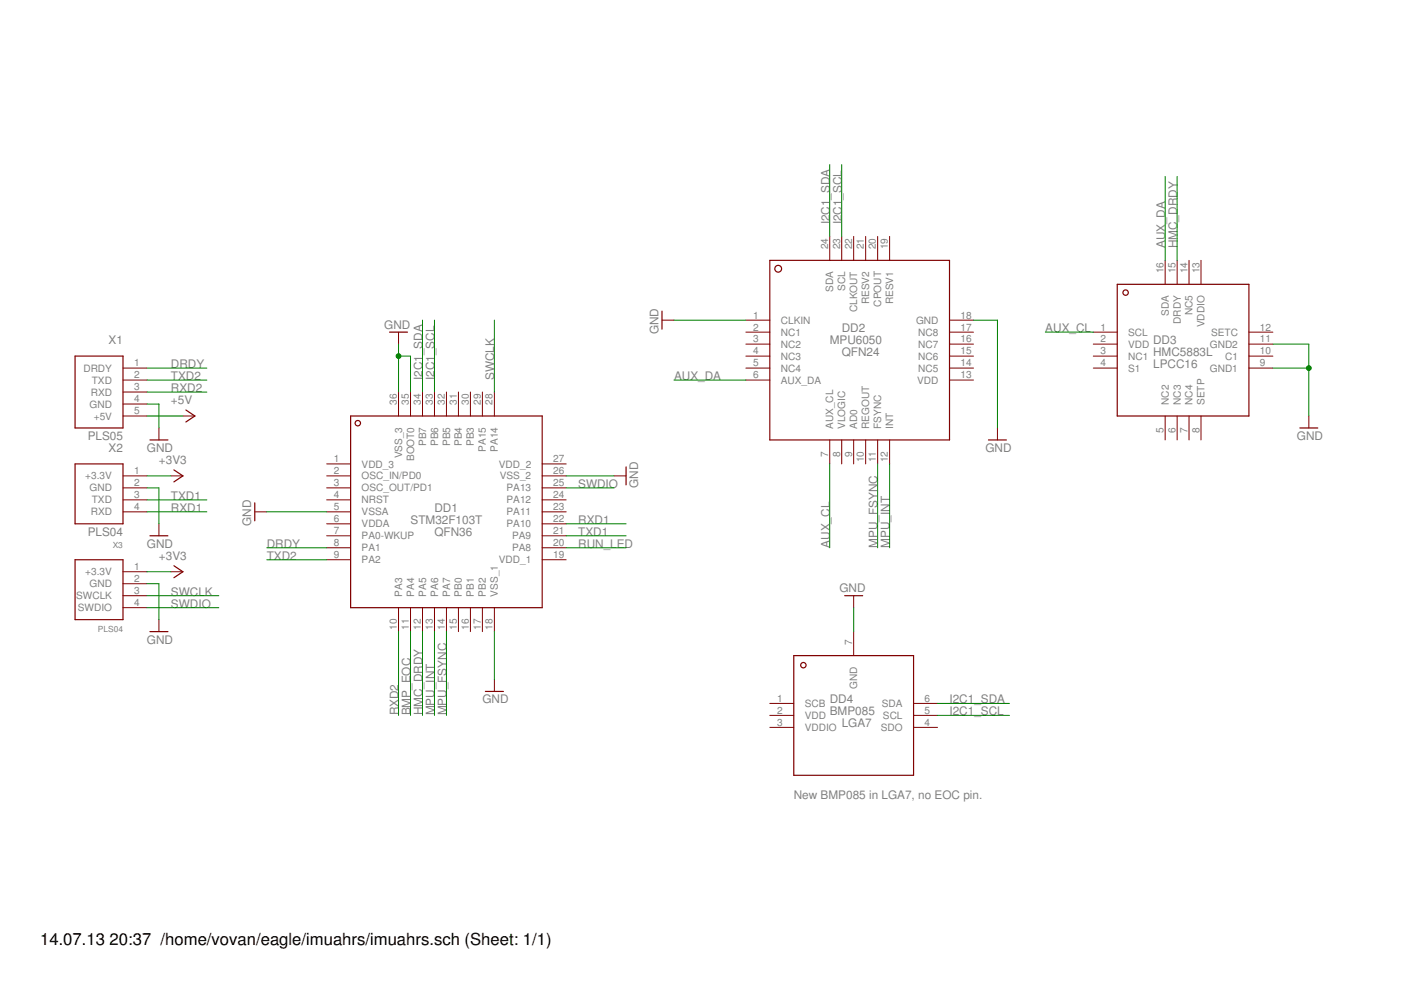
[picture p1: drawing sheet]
<?xml version="1.0" encoding="utf-8"?>
<!DOCTYPE eagle SYSTEM "eagle.dtd">
<eagle version="6.4">
<drawing>
<settings>
<setting alwaysvectorfont="no"/>
<setting verticaltext="up"/>
</settings>
<grid distance="0.1" unitdist="inch" unit="inch" style="lines" multiple="1" display="no" altdistance="0.01" altunitdist="inch" altunit="inch"/>
<schematic xreflabel="%F%N/%S.%C%R" xrefpart="/%S.%C%R">
<libraries>
<library name="elem">
<symbols>
<symbol name="BMP085">
<pin name="SCB" x="-17.78" y="2.54" length="middle" direction="nc"/>
<pin name="VDD" x="-17.78" y="0" length="middle" direction="pwr"/>
<pin name="VDDIO" x="-17.78" y="-2.54" length="middle" direction="pwr"/>
<pin name="SDO" x="17.78" y="-2.54" length="middle" direction="nc" rot="R180"/>
<pin name="SCL" x="17.78" y="0" length="middle" direction="in" rot="R180"/>
<pin name="SDA" x="17.78" y="2.54" length="middle" rot="R180"/>
<pin name="GND" x="0" y="17.78" length="middle" direction="pwr" rot="R270"/>
<wire x1="-12.7" y1="-12.7" x2="12.7" y2="-12.7" width="0.254" layer="94"/>
<wire x1="12.7" y1="-12.7" x2="12.7" y2="12.7" width="0.254" layer="94"/>
<wire x1="12.7" y1="12.7" x2="-12.7" y2="12.7" width="0.254" layer="94"/>
<wire x1="-12.7" y1="12.7" x2="-12.7" y2="-12.7" width="0.254" layer="94"/>
<text x="-5.08" y="2.54" size="1.778" layer="95">&gt;NAME</text>
<text x="-5.08" y="0" size="1.778" layer="95">BMP085</text>
<text x="-2.54" y="-2.54" size="1.778" layer="95">LGA7</text>
<circle x="-10.668" y="10.668" radius="0.567959375" width="0.254" layer="94"/>
</symbol>
<symbol name="DBG_SWD_CON">
<pin name="+3.3V" x="-12.7" y="10.16" length="middle" direction="pwr"/>
<pin name="GND" x="-12.7" y="7.62" length="middle" direction="pwr"/>
<pin name="SWCLK" x="-12.7" y="5.08" length="middle" direction="out"/>
<pin name="SWDIO" x="-12.7" y="2.54" length="middle"/>
<wire x1="-7.62" y1="12.7" x2="2.54" y2="12.7" width="0.254" layer="94"/>
<wire x1="2.54" y1="12.7" x2="2.54" y2="0" width="0.254" layer="94"/>
<wire x1="2.54" y1="0" x2="-7.62" y2="0" width="0.254" layer="94"/>
<wire x1="-7.62" y1="0" x2="-7.62" y2="12.7" width="0.254" layer="94"/>
<text x="-7.62" y="15.24" size="1.27" layer="95">&gt;NAME</text>
<text x="-7.62" y="-2.54" size="1.27" layer="95">PLS04</text>
</symbol>
<symbol name="DBG_UART_CON">
<pin name="+3.3V" x="-5.08" y="7.62" length="middle" direction="pwr"/>
<pin name="GND" x="-5.08" y="5.08" length="middle" direction="pwr"/>
<pin name="RXD" x="-5.08" y="0" length="middle" direction="in"/>
<pin name="TXD" x="-5.08" y="2.54" length="middle" direction="out"/>
<wire x1="0" y1="10.16" x2="10.16" y2="10.16" width="0.254" layer="94"/>
<wire x1="10.16" y1="10.16" x2="10.16" y2="-2.54" width="0.254" layer="94"/>
<wire x1="10.16" y1="-2.54" x2="0" y2="-2.54" width="0.254" layer="94"/>
<wire x1="0" y1="-2.54" x2="0" y2="10.16" width="0.254" layer="94"/>
<text x="0" y="12.7" size="1.778" layer="95">&gt;NAME</text>
<text x="0" y="-5.08" size="1.778" layer="95">PLS04</text>
</symbol>
<symbol name="HMC5883">
<pin name="SCL" x="-17.78" y="5.08" length="middle" direction="in"/>
<pin name="VDD" x="-17.78" y="2.54" length="middle" direction="pwr"/>
<pin name="NC1" x="-17.78" y="0" length="middle" direction="nc"/>
<pin name="S1" x="-17.78" y="-2.54" length="middle"/>
<pin name="NC2" x="-2.54" y="-17.78" length="middle" direction="nc" rot="R90"/>
<pin name="NC3" x="0" y="-17.78" length="middle" direction="nc" rot="R90"/>
<pin name="NC4" x="2.54" y="-17.78" length="middle" direction="nc" rot="R90"/>
<pin name="SETP" x="5.08" y="-17.78" length="middle" rot="R90"/>
<pin name="GND1" x="20.32" y="-2.54" length="middle" direction="pwr" rot="R180"/>
<pin name="C1" x="20.32" y="0" length="middle" rot="R180"/>
<pin name="GND2" x="20.32" y="2.54" length="middle" direction="pwr" rot="R180"/>
<pin name="SETC" x="20.32" y="5.08" length="middle" rot="R180"/>
<pin name="VDDIO" x="5.08" y="20.32" length="middle" direction="pwr" rot="R270"/>
<pin name="NC5" x="2.54" y="20.32" length="middle" direction="nc" rot="R270"/>
<pin name="DRDY" x="0" y="20.32" length="middle" direction="out" rot="R270"/>
<pin name="SDA" x="-2.54" y="20.32" length="middle" rot="R270"/>
<wire x1="-12.7" y1="15.24" x2="15.24" y2="15.24" width="0.254" layer="94"/>
<wire x1="15.24" y1="15.24" x2="15.24" y2="-12.7" width="0.254" layer="94"/>
<wire x1="15.24" y1="-12.7" x2="-12.7" y2="-12.7" width="0.254" layer="94"/>
<wire x1="-12.7" y1="-12.7" x2="-12.7" y2="15.24" width="0.254" layer="94"/>
<text x="-5.08" y="2.54" size="1.778" layer="95">&gt;NAME</text>
<text x="-5.08" y="0" size="1.778" layer="95">HMC5883L</text>
<text x="-5.08" y="-2.54" size="1.778" layer="95">LPCC16</text>
<circle x="-10.922" y="13.462" radius="0.567959375" width="0.254" layer="94"/>
</symbol>
<symbol name="MAIN_CON">
<pin name="DRDY" x="-7.62" y="7.62" length="middle" direction="in"/>
<pin name="TXD" x="-7.62" y="5.08" length="middle" direction="out"/>
<pin name="RXD" x="-7.62" y="2.54" length="middle" direction="in"/>
<pin name="GND" x="-7.62" y="0" length="middle" direction="pwr"/>
<pin name="+5V" x="-7.62" y="-2.54" length="middle" direction="pwr"/>
<wire x1="-2.54" y1="10.16" x2="7.62" y2="10.16" width="0.254" layer="94"/>
<wire x1="7.62" y1="10.16" x2="7.62" y2="-5.08" width="0.254" layer="94"/>
<wire x1="7.62" y1="-5.08" x2="-2.54" y2="-5.08" width="0.254" layer="94"/>
<wire x1="-2.54" y1="-5.08" x2="-2.54" y2="10.16" width="0.254" layer="94"/>
<text x="-2.54" y="12.7" size="1.778" layer="95">&gt;NAME</text>
<text x="-2.54" y="-7.62" size="1.778" layer="95">PLS05</text>
</symbol>
<symbol name="MPU6050">
<pin name="CLKIN" x="-22.86" y="7.62" length="middle" direction="in"/>
<pin name="NC1" x="-22.86" y="5.08" length="middle" direction="nc"/>
<pin name="NC2" x="-22.86" y="2.54" length="middle" direction="nc"/>
<pin name="NC3" x="-22.86" y="0" length="middle" direction="nc"/>
<pin name="NC4" x="-22.86" y="-2.54" length="middle" direction="nc"/>
<pin name="AUX_DA" x="-22.86" y="-5.08" length="middle"/>
<pin name="AUX_CL" x="-5.08" y="-22.86" length="middle" rot="R90"/>
<pin name="VLOGIC" x="-2.54" y="-22.86" length="middle" direction="pwr" rot="R90"/>
<pin name="AD0" x="0" y="-22.86" length="middle" direction="in" rot="R90"/>
<pin name="REGOUT" x="2.54" y="-22.86" length="middle" rot="R90"/>
<pin name="FSYNC" x="5.08" y="-22.86" length="middle" rot="R90"/>
<pin name="INT" x="7.62" y="-22.86" length="middle" direction="out" rot="R90"/>
<pin name="VDD" x="25.4" y="-5.08" length="middle" direction="pwr" rot="R180"/>
<pin name="NC5" x="25.4" y="-2.54" length="middle" direction="nc" rot="R180"/>
<pin name="NC6" x="25.4" y="0" length="middle" direction="nc" rot="R180"/>
<pin name="NC7" x="25.4" y="2.54" length="middle" direction="nc" rot="R180"/>
<pin name="NC8" x="25.4" y="5.08" length="middle" direction="nc" rot="R180"/>
<pin name="GND" x="25.4" y="7.62" length="middle" direction="pwr" rot="R180"/>
<pin name="RESV1" x="7.62" y="25.4" length="middle" direction="nc" rot="R270"/>
<pin name="CPOUT" x="5.08" y="25.4" length="middle" rot="R270"/>
<pin name="RESV2" x="2.54" y="25.4" length="middle" direction="nc" rot="R270"/>
<pin name="CLKOUT" x="0" y="25.4" length="middle" rot="R270"/>
<pin name="SCL" x="-2.54" y="25.4" length="middle" direction="in" rot="R270"/>
<pin name="SDA" x="-5.08" y="25.4" length="middle" rot="R270"/>
<wire x1="-17.78" y1="20.32" x2="20.32" y2="20.32" width="0.254" layer="94"/>
<wire x1="20.32" y1="20.32" x2="20.32" y2="-17.78" width="0.254" layer="94"/>
<wire x1="20.32" y1="-17.78" x2="-17.78" y2="-17.78" width="0.254" layer="94"/>
<wire x1="-17.78" y1="-17.78" x2="-17.78" y2="20.32" width="0.254" layer="94"/>
<text x="-2.54" y="5.08" size="1.778" layer="95">&gt;NAME</text>
<text x="-5.08" y="2.54" size="1.778" layer="95">MPU6050</text>
<text x="-2.54" y="0" size="1.778" layer="95">QFN24</text>
<circle x="-16.002" y="18.542" radius="0.71841875" width="0.254" layer="94"/>
</symbol>
<symbol name="STM32F103T">
<pin name="VDD_3" x="-25.4" y="10.16" length="middle"/>
<pin name="OSC_IN/PD0" x="-25.4" y="7.62" length="middle"/>
<pin name="OSC_OUT/PD1" x="-25.4" y="5.08" length="middle"/>
<pin name="NRST" x="-25.4" y="2.54" length="middle"/>
<pin name="VSSA" x="-25.4" y="0" length="middle"/>
<pin name="VDDA" x="-25.4" y="-2.54" length="middle"/>
<pin name="PA0-WKUP" x="-25.4" y="-5.08" length="middle"/>
<pin name="PA1" x="-25.4" y="-7.62" length="middle"/>
<pin name="PA2" x="-25.4" y="-10.16" length="middle"/>
<pin name="PA3" x="-10.16" y="-25.4" length="middle" rot="R90"/>
<pin name="PA4" x="-7.62" y="-25.4" length="middle" rot="R90"/>
<pin name="PA5" x="-5.08" y="-25.4" length="middle" rot="R90"/>
<pin name="PA6" x="-2.54" y="-25.4" length="middle" rot="R90"/>
<pin name="PA7" x="0" y="-25.4" length="middle" rot="R90"/>
<pin name="PB0" x="2.54" y="-25.4" length="middle" rot="R90"/>
<pin name="PB1" x="5.08" y="-25.4" length="middle" rot="R90"/>
<pin name="PB2" x="7.62" y="-25.4" length="middle" rot="R90"/>
<pin name="VSS_1" x="10.16" y="-25.4" length="middle" rot="R90"/>
<pin name="VDD_1" x="25.4" y="-10.16" length="middle" rot="R180"/>
<pin name="PA8" x="25.4" y="-7.62" length="middle" rot="R180"/>
<pin name="PA9" x="25.4" y="-5.08" length="middle" rot="R180"/>
<pin name="PA10" x="25.4" y="-2.54" length="middle" rot="R180"/>
<pin name="PA11" x="25.4" y="0" length="middle" rot="R180"/>
<pin name="PA12" x="25.4" y="2.54" length="middle" rot="R180"/>
<pin name="PA13" x="25.4" y="5.08" length="middle" rot="R180"/>
<pin name="VSS_2" x="25.4" y="7.62" length="middle" rot="R180"/>
<pin name="VDD_2" x="25.4" y="10.16" length="middle" rot="R180"/>
<pin name="PA14" x="10.16" y="25.4" length="middle" rot="R270"/>
<pin name="PA15" x="7.62" y="25.4" length="middle" rot="R270"/>
<pin name="PB3" x="5.08" y="25.4" length="middle" rot="R270"/>
<pin name="PB4" x="2.54" y="25.4" length="middle" rot="R270"/>
<pin name="PB5" x="0" y="25.4" length="middle" rot="R270"/>
<pin name="PB6" x="-2.54" y="25.4" length="middle" rot="R270"/>
<pin name="PB7" x="-5.08" y="25.4" length="middle" rot="R270"/>
<pin name="BOOT0" x="-7.62" y="25.4" length="middle" rot="R270"/>
<pin name="VSS_3" x="-10.16" y="25.4" length="middle" rot="R270"/>
<wire x1="-20.32" y1="-20.32" x2="-20.32" y2="20.32" width="0.254" layer="94"/>
<wire x1="-20.32" y1="20.32" x2="20.32" y2="20.32" width="0.254" layer="94"/>
<wire x1="20.32" y1="20.32" x2="20.32" y2="-20.32" width="0.254" layer="94"/>
<wire x1="20.32" y1="-20.32" x2="-20.32" y2="-20.32" width="0.254" layer="94"/>
<text x="-2.54" y="0" size="1.778" layer="95">&gt;NAME</text>
<text x="-2.54" y="-5.08" size="1.778" layer="95">QFN36</text>
<circle x="-18.796" y="18.796" radius="0.567959375" width="0.254" layer="94"/>
<text x="-7.62" y="-2.54" size="1.778" layer="95">STM32F103T</text>
</symbol>
</symbols>
<devicesets>
<deviceset name="BMP085">
<gates>
<gate name="G$1" symbol="BMP085" x="0" y="0"/>
</gates>
<devices>
<device name="" package="LGA7">
<connects>
<connect gate="G$1" pin="GND" pad="7"/>
<connect gate="G$1" pin="SCB" pad="1"/>
<connect gate="G$1" pin="SCL" pad="5"/>
<connect gate="G$1" pin="SDA" pad="6"/>
<connect gate="G$1" pin="SDO" pad="4"/>
<connect gate="G$1" pin="VDD" pad="2"/>
<connect gate="G$1" pin="VDDIO" pad="3"/>
</connects>
<technologies>
<technology name=""/>
</technologies>
</device>
</devices>
</deviceset>
<deviceset name="DBG_SWD_CON">
<gates>
<gate name="G$1" symbol="DBG_SWD_CON" x="5.08" y="-5.08"/>
</gates>
<devices>
<device name="" package="PLS04">
<connects>
<connect gate="G$1" pin="+3.3V" pad="1"/>
<connect gate="G$1" pin="GND" pad="2"/>
<connect gate="G$1" pin="SWCLK" pad="3"/>
<connect gate="G$1" pin="SWDIO" pad="4"/>
</connects>
<technologies>
<technology name=""/>
</technologies>
</device>
</devices>
</deviceset>
<deviceset name="DBG_UART_CON">
<gates>
<gate name="G$1" symbol="DBG_UART_CON" x="-2.54" y="-2.54"/>
</gates>
<devices>
<device name="" package="PLS04">
<connects>
<connect gate="G$1" pin="+3.3V" pad="1"/>
<connect gate="G$1" pin="GND" pad="2"/>
<connect gate="G$1" pin="RXD" pad="4"/>
<connect gate="G$1" pin="TXD" pad="3"/>
</connects>
<technologies>
<technology name=""/>
</technologies>
</device>
</devices>
</deviceset>
<deviceset name="HMC5883">
<gates>
<gate name="G$1" symbol="HMC5883" x="0" y="0"/>
</gates>
<devices>
<device name="" package="QFN16-4X4">
<connects>
<connect gate="G$1" pin="C1" pad="10"/>
<connect gate="G$1" pin="DRDY" pad="15"/>
<connect gate="G$1" pin="GND1" pad="9"/>
<connect gate="G$1" pin="GND2" pad="11"/>
<connect gate="G$1" pin="NC1" pad="3"/>
<connect gate="G$1" pin="NC2" pad="5"/>
<connect gate="G$1" pin="NC3" pad="6"/>
<connect gate="G$1" pin="NC4" pad="7"/>
<connect gate="G$1" pin="NC5" pad="14"/>
<connect gate="G$1" pin="S1" pad="4"/>
<connect gate="G$1" pin="SCL" pad="1"/>
<connect gate="G$1" pin="SDA" pad="16"/>
<connect gate="G$1" pin="SETC" pad="12"/>
<connect gate="G$1" pin="SETP" pad="8"/>
<connect gate="G$1" pin="VDD" pad="2"/>
<connect gate="G$1" pin="VDDIO" pad="13"/>
</connects>
<technologies>
<technology name=""/>
</technologies>
</device>
</devices>
</deviceset>
<deviceset name="MAIN_CON">
<gates>
<gate name="G$1" symbol="MAIN_CON" x="0" y="-2.54"/>
</gates>
<devices>
<device name="" package="PLS05">
<connects>
<connect gate="G$1" pin="+5V" pad="5"/>
<connect gate="G$1" pin="DRDY" pad="1"/>
<connect gate="G$1" pin="GND" pad="4"/>
<connect gate="G$1" pin="RXD" pad="3"/>
<connect gate="G$1" pin="TXD" pad="2"/>
</connects>
<technologies>
<technology name=""/>
</technologies>
</device>
</devices>
</deviceset>
<deviceset name="MPU6050">
<gates>
<gate name="G$1" symbol="MPU6050" x="0" y="0"/>
</gates>
<devices>
<device name="" package="QFN24-4X4">
<connects>
<connect gate="G$1" pin="AD0" pad="9"/>
<connect gate="G$1" pin="AUX_CL" pad="7"/>
<connect gate="G$1" pin="AUX_DA" pad="6"/>
<connect gate="G$1" pin="CLKIN" pad="1"/>
<connect gate="G$1" pin="CLKOUT" pad="22"/>
<connect gate="G$1" pin="CPOUT" pad="20"/>
<connect gate="G$1" pin="FSYNC" pad="11"/>
<connect gate="G$1" pin="GND" pad="18"/>
<connect gate="G$1" pin="INT" pad="12"/>
<connect gate="G$1" pin="NC1" pad="2"/>
<connect gate="G$1" pin="NC2" pad="3"/>
<connect gate="G$1" pin="NC3" pad="4"/>
<connect gate="G$1" pin="NC4" pad="5"/>
<connect gate="G$1" pin="NC5" pad="14"/>
<connect gate="G$1" pin="NC6" pad="15"/>
<connect gate="G$1" pin="NC7" pad="16"/>
<connect gate="G$1" pin="NC8" pad="17"/>
<connect gate="G$1" pin="REGOUT" pad="10"/>
<connect gate="G$1" pin="RESV1" pad="19"/>
<connect gate="G$1" pin="RESV2" pad="21"/>
<connect gate="G$1" pin="SCL" pad="23"/>
<connect gate="G$1" pin="SDA" pad="24"/>
<connect gate="G$1" pin="VDD" pad="13"/>
<connect gate="G$1" pin="VLOGIC" pad="8"/>
</connects>
<technologies>
<technology name=""/>
</technologies>
</device>
</devices>
</deviceset>
<deviceset name="STM32F103T">
<gates>
<gate name="G$1" symbol="STM32F103T" x="0" y="0"/>
</gates>
<devices>
<device name="" package="QFN36">
<connects>
<connect gate="G$1" pin="BOOT0" pad="35"/>
<connect gate="G$1" pin="NRST" pad="4"/>
<connect gate="G$1" pin="OSC_IN/PD0" pad="2"/>
<connect gate="G$1" pin="OSC_OUT/PD1" pad="3"/>
<connect gate="G$1" pin="PA0-WKUP" pad="7"/>
<connect gate="G$1" pin="PA1" pad="8"/>
<connect gate="G$1" pin="PA10" pad="22"/>
<connect gate="G$1" pin="PA11" pad="23"/>
<connect gate="G$1" pin="PA12" pad="24"/>
<connect gate="G$1" pin="PA13" pad="25"/>
<connect gate="G$1" pin="PA14" pad="28"/>
<connect gate="G$1" pin="PA15" pad="29"/>
<connect gate="G$1" pin="PA2" pad="9"/>
<connect gate="G$1" pin="PA3" pad="10"/>
<connect gate="G$1" pin="PA4" pad="11"/>
<connect gate="G$1" pin="PA5" pad="12"/>
<connect gate="G$1" pin="PA6" pad="13"/>
<connect gate="G$1" pin="PA7" pad="14"/>
<connect gate="G$1" pin="PA8" pad="20"/>
<connect gate="G$1" pin="PA9" pad="21"/>
<connect gate="G$1" pin="PB0" pad="15"/>
<connect gate="G$1" pin="PB1" pad="16"/>
<connect gate="G$1" pin="PB2" pad="17"/>
<connect gate="G$1" pin="PB3" pad="30"/>
<connect gate="G$1" pin="PB4" pad="31"/>
<connect gate="G$1" pin="PB5" pad="32"/>
<connect gate="G$1" pin="PB6" pad="33"/>
<connect gate="G$1" pin="PB7" pad="34"/>
<connect gate="G$1" pin="VDDA" pad="6"/>
<connect gate="G$1" pin="VDD_1" pad="19"/>
<connect gate="G$1" pin="VDD_2" pad="27"/>
<connect gate="G$1" pin="VDD_3" pad="1"/>
<connect gate="G$1" pin="VSSA" pad="5"/>
<connect gate="G$1" pin="VSS_1" pad="18"/>
<connect gate="G$1" pin="VSS_2" pad="26"/>
<connect gate="G$1" pin="VSS_3" pad="36"/>
</connects>
<technologies>
<technology name=""/>
</technologies>
</device>
</devices>
</deviceset>
</devicesets>
</library>
<library name="supply1">
<symbols>
<symbol name="GND">
<wire x1="-1.905" y1="0" x2="1.905" y2="0" width="0.254" layer="94"/>
<text x="-2.54" y="-2.54" size="1.778" layer="96">&gt;VALUE</text>
<pin name="GND" x="0" y="2.54" visible="off" length="short" direction="sup" rot="R270"/>
</symbol>
<symbol name="+5V">
<wire x1="1.27" y1="-1.905" x2="0" y2="0" width="0.254" layer="94"/>
<wire x1="0" y1="0" x2="-1.27" y2="-1.905" width="0.254" layer="94"/>
<text x="-2.54" y="-5.08" size="1.778" layer="96" rot="R90">&gt;VALUE</text>
<pin name="+5V" x="0" y="-2.54" visible="off" length="short" direction="sup" rot="R90"/>
</symbol>
<symbol name="+3V3">
<wire x1="1.27" y1="-1.905" x2="0" y2="0" width="0.254" layer="94"/>
<wire x1="0" y1="0" x2="-1.27" y2="-1.905" width="0.254" layer="94"/>
<text x="-2.54" y="-5.08" size="1.778" layer="96" rot="R90">&gt;VALUE</text>
<pin name="+3V3" x="0" y="-2.54" visible="off" length="short" direction="sup" rot="R90"/>
</symbol>
</symbols>
<devicesets>
<deviceset name="GND" prefix="GND">
<gates>
<gate name="1" symbol="GND" x="0" y="0"/>
</gates>
<devices>
<device name="">
<technologies>
<technology name=""/>
</technologies>
</device>
</devices>
</deviceset>
<deviceset name="+5V" prefix="P+">
<gates>
<gate name="1" symbol="+5V" x="0" y="0"/>
</gates>
<devices>
<device name="">
<technologies>
<technology name=""/>
</technologies>
</device>
</devices>
</deviceset>
<deviceset name="+3V3" prefix="+3V3">
<gates>
<gate name="G$1" symbol="+3V3" x="0" y="0"/>
</gates>
<devices>
<device name="">
<technologies>
<technology name=""/>
</technologies>
</device>
</devices>
</deviceset>
</devicesets>
</library>
</libraries>
<attributes>
</attributes>
<variantdefs>
</variantdefs>
<classes>
<class number="0" name="default" width="0" drill="0">
</class>
</classes>
<parts>
<part name="DD4" library="elem" deviceset="BMP085" device=""/>
<part name="X3" library="elem" deviceset="DBG_SWD_CON" device=""/>
<part name="X2" library="elem" deviceset="DBG_UART_CON" device=""/>
<part name="DD3" library="elem" deviceset="HMC5883" device=""/>
<part name="X1" library="elem" deviceset="MAIN_CON" device=""/>
<part name="DD2" library="elem" deviceset="MPU6050" device=""/>
<part name="DD1" library="elem" deviceset="STM32F103T" device=""/>
<part name="GND1" library="supply1" deviceset="GND" device=""/>
<part name="GND2" library="supply1" deviceset="GND" device=""/>
<part name="GND3" library="supply1" deviceset="GND" device=""/>
<part name="GND4" library="supply1" deviceset="GND" device=""/>
<part name="GND5" library="supply1" deviceset="GND" device=""/>
<part name="GND6" library="supply1" deviceset="GND" device=""/>
<part name="GND7" library="supply1" deviceset="GND" device=""/>
<part name="P+1" library="supply1" deviceset="+5V" device=""/>
<part name="+3V1" library="supply1" deviceset="+3V3" device=""/>
<part name="+3V2" library="supply1" deviceset="+3V3" device=""/>
<part name="GND8" library="supply1" deviceset="GND" device=""/>
<part name="GND9" library="supply1" deviceset="GND" device=""/>
<part name="GND10" library="supply1" deviceset="GND" device=""/>
<part name="GND11" library="supply1" deviceset="GND" device=""/>
</parts>
<sheets>
<sheet>
<plain>
<text x="124.46" y="-66.04" size="1.778" layer="97">New BMP085 in LGA7, no EOC pin.</text>
</plain>
<instances>
<instance part="DD4" gate="G$1" x="137.16" y="-48.26"/>
<instance part="X3" gate="G$1" x="-25.4" y="-27.94" rot="MR0"/>
<instance part="X2" gate="G$1" x="-17.78" y="-5.08" rot="MR0"/>
<instance part="DD3" gate="G$1" x="205.74" y="27.94"/>
<instance part="X1" gate="G$1" x="-20.32" y="17.78" rot="MR0"/>
<instance part="DD2" gate="G$1" x="137.16" y="27.94"/>
<instance part="DD1" gate="G$1" x="50.8" y="-5.08"/>
<instance part="GND1" gate="1" x="-10.16" y="10.16"/>
<instance part="GND2" gate="1" x="-10.16" y="-10.16"/>
<instance part="GND3" gate="1" x="-10.16" y="-30.48"/>
<instance part="GND4" gate="1" x="60.96" y="-43.18"/>
<instance part="GND5" gate="1" x="88.9" y="2.54" rot="R90"/>
<instance part="GND6" gate="1" x="40.64" y="33.02" rot="R180"/>
<instance part="GND7" gate="1" x="10.16" y="-5.08" rot="R270"/>
<instance part="P+1" gate="1" x="-2.54" y="15.24" rot="R270"/>
<instance part="+3V1" gate="G$1" x="-5.08" y="2.54" rot="R270"/>
<instance part="+3V2" gate="G$1" x="-5.08" y="-17.78" rot="R270"/>
<instance part="GND8" gate="1" x="137.16" y="-22.86" rot="R180"/>
<instance part="GND9" gate="1" x="233.68" y="12.7"/>
<instance part="GND10" gate="1" x="167.64" y="10.16"/>
<instance part="GND11" gate="1" x="96.52" y="35.56" rot="R270"/>
</instances>
<busses>
</busses>
<nets>
<net name="TXD2" class="0">
<segment>
<pinref part="X1" gate="G$1" pin="TXD"/>
<wire x1="-12.7" y1="22.86" x2="0" y2="22.86" width="0.1524" layer="91"/>
<label x="-7.62" y="22.86" size="1.778" layer="95"/>
</segment>
<segment>
<pinref part="DD1" gate="G$1" pin="PA2"/>
<wire x1="25.4" y1="-15.24" x2="12.7" y2="-15.24" width="0.1524" layer="91"/>
<label x="12.7" y="-15.24" size="1.778" layer="95"/>
</segment>
</net>
<net name="RXD2" class="0">
<segment>
<pinref part="X1" gate="G$1" pin="RXD"/>
<wire x1="-12.7" y1="20.32" x2="0" y2="20.32" width="0.1524" layer="91"/>
<label x="-7.62" y="20.32" size="1.778" layer="95"/>
</segment>
<segment>
<pinref part="DD1" gate="G$1" pin="PA3"/>
<wire x1="40.64" y1="-30.48" x2="40.64" y2="-48.26" width="0.1524" layer="91"/>
<label x="40.64" y="-48.26" size="1.778" layer="95" rot="R90"/>
</segment>
</net>
<net name="DRDY" class="0">
<segment>
<pinref part="X1" gate="G$1" pin="DRDY"/>
<wire x1="-12.7" y1="25.4" x2="0" y2="25.4" width="0.1524" layer="91"/>
<label x="-7.62" y="25.4" size="1.778" layer="95"/>
</segment>
<segment>
<pinref part="DD1" gate="G$1" pin="PA1"/>
<wire x1="25.4" y1="-12.7" x2="12.7" y2="-12.7" width="0.1524" layer="91"/>
<label x="12.7" y="-12.7" size="1.778" layer="95"/>
</segment>
</net>
<net name="GND" class="0">
<segment>
<pinref part="X1" gate="G$1" pin="GND"/>
<pinref part="GND1" gate="1" pin="GND"/>
<wire x1="-12.7" y1="17.78" x2="-10.16" y2="17.78" width="0.1524" layer="91"/>
<wire x1="-10.16" y1="17.78" x2="-10.16" y2="12.7" width="0.1524" layer="91"/>
</segment>
<segment>
<pinref part="X2" gate="G$1" pin="GND"/>
<pinref part="GND2" gate="1" pin="GND"/>
<wire x1="-12.7" y1="0" x2="-10.16" y2="0" width="0.1524" layer="91"/>
<wire x1="-10.16" y1="0" x2="-10.16" y2="-7.62" width="0.1524" layer="91"/>
</segment>
<segment>
<pinref part="X3" gate="G$1" pin="GND"/>
<pinref part="GND3" gate="1" pin="GND"/>
<wire x1="-12.7" y1="-20.32" x2="-10.16" y2="-20.32" width="0.1524" layer="91"/>
<wire x1="-10.16" y1="-20.32" x2="-10.16" y2="-27.94" width="0.1524" layer="91"/>
</segment>
<segment>
<pinref part="GND7" gate="1" pin="GND"/>
<pinref part="DD1" gate="G$1" pin="VSSA"/>
<wire x1="12.7" y1="-5.08" x2="25.4" y2="-5.08" width="0.1524" layer="91"/>
</segment>
<segment>
<pinref part="DD1" gate="G$1" pin="VSS_1"/>
<pinref part="GND4" gate="1" pin="GND"/>
<wire x1="60.96" y1="-30.48" x2="60.96" y2="-40.64" width="0.1524" layer="91"/>
</segment>
<segment>
<pinref part="DD1" gate="G$1" pin="VSS_2"/>
<pinref part="GND5" gate="1" pin="GND"/>
<wire x1="76.2" y1="2.54" x2="86.36" y2="2.54" width="0.1524" layer="91"/>
</segment>
<segment>
<pinref part="GND6" gate="1" pin="GND"/>
<wire x1="40.64" y1="30.48" x2="40.64" y2="27.94" width="0.1524" layer="91"/>
<pinref part="DD1" gate="G$1" pin="BOOT0"/>
<wire x1="43.18" y1="20.32" x2="43.18" y2="27.94" width="0.1524" layer="91"/>
<wire x1="43.18" y1="27.94" x2="40.64" y2="27.94" width="0.1524" layer="91"/>
<pinref part="DD1" gate="G$1" pin="VSS_3"/>
<wire x1="40.64" y1="20.32" x2="40.64" y2="27.94" width="0.1524" layer="91"/>
<junction x="40.64" y="27.94"/>
</segment>
<segment>
<pinref part="DD2" gate="G$1" pin="GND"/>
<pinref part="GND10" gate="1" pin="GND"/>
<wire x1="162.56" y1="35.56" x2="167.64" y2="35.56" width="0.1524" layer="91"/>
<wire x1="167.64" y1="35.56" x2="167.64" y2="12.7" width="0.1524" layer="91"/>
</segment>
<segment>
<pinref part="DD3" gate="G$1" pin="GND2"/>
<pinref part="GND9" gate="1" pin="GND"/>
<wire x1="226.06" y1="30.48" x2="233.68" y2="30.48" width="0.1524" layer="91"/>
<wire x1="233.68" y1="30.48" x2="233.68" y2="25.4" width="0.1524" layer="91"/>
<pinref part="DD3" gate="G$1" pin="GND1"/>
<wire x1="233.68" y1="25.4" x2="233.68" y2="15.24" width="0.1524" layer="91"/>
<wire x1="226.06" y1="25.4" x2="233.68" y2="25.4" width="0.1524" layer="91"/>
<junction x="233.68" y="25.4"/>
</segment>
<segment>
<pinref part="GND8" gate="1" pin="GND"/>
<pinref part="DD4" gate="G$1" pin="GND"/>
<wire x1="137.16" y1="-25.4" x2="137.16" y2="-30.48" width="0.1524" layer="91"/>
</segment>
<segment>
<pinref part="DD2" gate="G$1" pin="CLKIN"/>
<wire x1="114.3" y1="35.56" x2="99.06" y2="35.56" width="0.1524" layer="91"/>
<pinref part="GND11" gate="1" pin="GND"/>
</segment>
</net>
<net name="+5V" class="0">
<segment>
<pinref part="X1" gate="G$1" pin="+5V"/>
<pinref part="P+1" gate="1" pin="+5V"/>
<wire x1="-12.7" y1="15.24" x2="-5.08" y2="15.24" width="0.1524" layer="91"/>
</segment>
</net>
<net name="+3V3" class="0">
<segment>
<pinref part="X2" gate="G$1" pin="+3.3V"/>
<pinref part="+3V1" gate="G$1" pin="+3V3"/>
<wire x1="-12.7" y1="2.54" x2="-7.62" y2="2.54" width="0.1524" layer="91"/>
</segment>
<segment>
<pinref part="X3" gate="G$1" pin="+3.3V"/>
<pinref part="+3V2" gate="G$1" pin="+3V3"/>
<wire x1="-12.7" y1="-17.78" x2="-7.62" y2="-17.78" width="0.1524" layer="91"/>
</segment>
</net>
<net name="TXD1" class="0">
<segment>
<pinref part="X2" gate="G$1" pin="TXD"/>
<wire x1="-12.7" y1="-2.54" x2="0" y2="-2.54" width="0.1524" layer="91"/>
<label x="-7.62" y="-2.54" size="1.778" layer="95"/>
</segment>
<segment>
<pinref part="DD1" gate="G$1" pin="PA9"/>
<wire x1="76.2" y1="-10.16" x2="88.9" y2="-10.16" width="0.1524" layer="91"/>
<label x="78.74" y="-10.16" size="1.778" layer="95"/>
</segment>
</net>
<net name="RXD1" class="0">
<segment>
<pinref part="X2" gate="G$1" pin="RXD"/>
<wire x1="-12.7" y1="-5.08" x2="0" y2="-5.08" width="0.1524" layer="91"/>
<label x="-7.62" y="-5.08" size="1.778" layer="95"/>
</segment>
<segment>
<pinref part="DD1" gate="G$1" pin="PA10"/>
<wire x1="76.2" y1="-7.62" x2="88.9" y2="-7.62" width="0.1524" layer="91"/>
<label x="78.74" y="-7.62" size="1.778" layer="95"/>
</segment>
</net>
<net name="SWCLK" class="0">
<segment>
<pinref part="X3" gate="G$1" pin="SWCLK"/>
<wire x1="-12.7" y1="-22.86" x2="2.54" y2="-22.86" width="0.1524" layer="91"/>
<label x="-7.62" y="-22.86" size="1.778" layer="95"/>
</segment>
<segment>
<pinref part="DD1" gate="G$1" pin="PA14"/>
<wire x1="60.96" y1="20.32" x2="60.96" y2="35.56" width="0.1524" layer="91"/>
<label x="60.96" y="22.86" size="1.778" layer="95" rot="R90"/>
</segment>
</net>
<net name="SWDIO" class="0">
<segment>
<pinref part="X3" gate="G$1" pin="SWDIO"/>
<wire x1="-12.7" y1="-25.4" x2="2.54" y2="-25.4" width="0.1524" layer="91"/>
<label x="-7.62" y="-25.4" size="1.778" layer="95"/>
</segment>
<segment>
<pinref part="DD1" gate="G$1" pin="PA13"/>
<wire x1="76.2" y1="0" x2="86.36" y2="0" width="0.1524" layer="91"/>
<label x="78.74" y="0" size="1.778" layer="95"/>
</segment>
</net>
<net name="I2C1_SDA" class="0">
<segment>
<pinref part="DD2" gate="G$1" pin="SDA"/>
<wire x1="132.08" y1="53.34" x2="132.08" y2="68.58" width="0.1524" layer="91"/>
<label x="132.08" y="55.88" size="1.778" layer="95" rot="R90"/>
</segment>
<segment>
<pinref part="DD1" gate="G$1" pin="PB7"/>
<wire x1="45.72" y1="20.32" x2="45.72" y2="35.56" width="0.1524" layer="91"/>
<label x="45.72" y="22.86" size="1.778" layer="95" rot="R90"/>
</segment>
<segment>
<wire x1="154.94" y1="-45.72" x2="170.18" y2="-45.72" width="0.1524" layer="91"/>
<pinref part="DD4" gate="G$1" pin="SDA"/>
<label x="157.48" y="-45.72" size="1.778" layer="95"/>
</segment>
</net>
<net name="I2C1_SCL" class="0">
<segment>
<pinref part="DD2" gate="G$1" pin="SCL"/>
<wire x1="134.62" y1="53.34" x2="134.62" y2="68.58" width="0.1524" layer="91"/>
<label x="134.62" y="55.88" size="1.778" layer="95" rot="R90"/>
</segment>
<segment>
<pinref part="DD1" gate="G$1" pin="PB6"/>
<wire x1="48.26" y1="20.32" x2="48.26" y2="35.56" width="0.1524" layer="91"/>
<label x="48.26" y="22.86" size="1.778" layer="95" rot="R90"/>
</segment>
<segment>
<pinref part="DD4" gate="G$1" pin="SCL"/>
<wire x1="154.94" y1="-48.26" x2="170.18" y2="-48.26" width="0.1524" layer="91"/>
<label x="157.48" y="-48.26" size="1.778" layer="95"/>
</segment>
</net>
<net name="BMP_EOC" class="0">
<segment>
<pinref part="DD1" gate="G$1" pin="PA4"/>
<wire x1="43.18" y1="-30.48" x2="43.18" y2="-48.26" width="0.1524" layer="91"/>
<label x="43.18" y="-48.26" size="1.778" layer="95" rot="R90"/>
</segment>
</net>
<net name="RUN_LED" class="0">
<segment>
<pinref part="DD1" gate="G$1" pin="PA8"/>
<wire x1="76.2" y1="-12.7" x2="88.9" y2="-12.7" width="0.1524" layer="91"/>
<label x="78.74" y="-12.7" size="1.778" layer="95"/>
</segment>
</net>
<net name="MPU_INT" class="0">
<segment>
<pinref part="DD2" gate="G$1" pin="INT"/>
<wire x1="144.78" y1="5.08" x2="144.78" y2="-12.7" width="0.1524" layer="91"/>
<label x="144.78" y="-12.7" size="1.778" layer="95" rot="R90"/>
</segment>
<segment>
<pinref part="DD1" gate="G$1" pin="PA6"/>
<wire x1="48.26" y1="-30.48" x2="48.26" y2="-48.26" width="0.1524" layer="91"/>
<label x="48.26" y="-48.26" size="1.778" layer="95" rot="R90"/>
</segment>
</net>
<net name="MPU_FSYNC" class="0">
<segment>
<pinref part="DD2" gate="G$1" pin="FSYNC"/>
<wire x1="142.24" y1="5.08" x2="142.24" y2="-12.7" width="0.1524" layer="91"/>
<label x="142.24" y="-12.7" size="1.778" layer="95" rot="R90"/>
</segment>
<segment>
<pinref part="DD1" gate="G$1" pin="PA7"/>
<wire x1="50.8" y1="-30.48" x2="50.8" y2="-48.26" width="0.1524" layer="91"/>
<label x="50.8" y="-48.26" size="1.778" layer="95" rot="R90"/>
</segment>
</net>
<net name="AUX_DA" class="0">
<segment>
<pinref part="DD2" gate="G$1" pin="AUX_DA"/>
<wire x1="114.3" y1="22.86" x2="99.06" y2="22.86" width="0.1524" layer="91"/>
<label x="99.06" y="22.86" size="1.778" layer="95"/>
</segment>
<segment>
<pinref part="DD3" gate="G$1" pin="SDA"/>
<wire x1="203.2" y1="48.26" x2="203.2" y2="66.04" width="0.1524" layer="91"/>
<label x="203.2" y="50.8" size="1.778" layer="95" rot="R90"/>
</segment>
</net>
<net name="AUX_CL" class="0">
<segment>
<pinref part="DD2" gate="G$1" pin="AUX_CL"/>
<wire x1="132.08" y1="5.08" x2="132.08" y2="-12.7" width="0.1524" layer="91"/>
<label x="132.08" y="-12.7" size="1.778" layer="95" rot="R90"/>
</segment>
<segment>
<pinref part="DD3" gate="G$1" pin="SCL"/>
<wire x1="187.96" y1="33.02" x2="177.8" y2="33.02" width="0.1524" layer="91"/>
<label x="177.8" y="33.02" size="1.778" layer="95"/>
</segment>
</net>
<net name="HMC_DRDY" class="0">
<segment>
<pinref part="DD3" gate="G$1" pin="DRDY"/>
<wire x1="205.74" y1="48.26" x2="205.74" y2="66.04" width="0.1524" layer="91"/>
<label x="205.74" y="50.8" size="1.778" layer="95" rot="R90"/>
</segment>
<segment>
<pinref part="DD1" gate="G$1" pin="PA5"/>
<wire x1="45.72" y1="-30.48" x2="45.72" y2="-48.26" width="0.1524" layer="91"/>
<label x="45.72" y="-48.26" size="1.778" layer="95" rot="R90"/>
</segment>
</net>
</nets>
</sheet>
</sheets>
</schematic>
</drawing>
</eagle>
